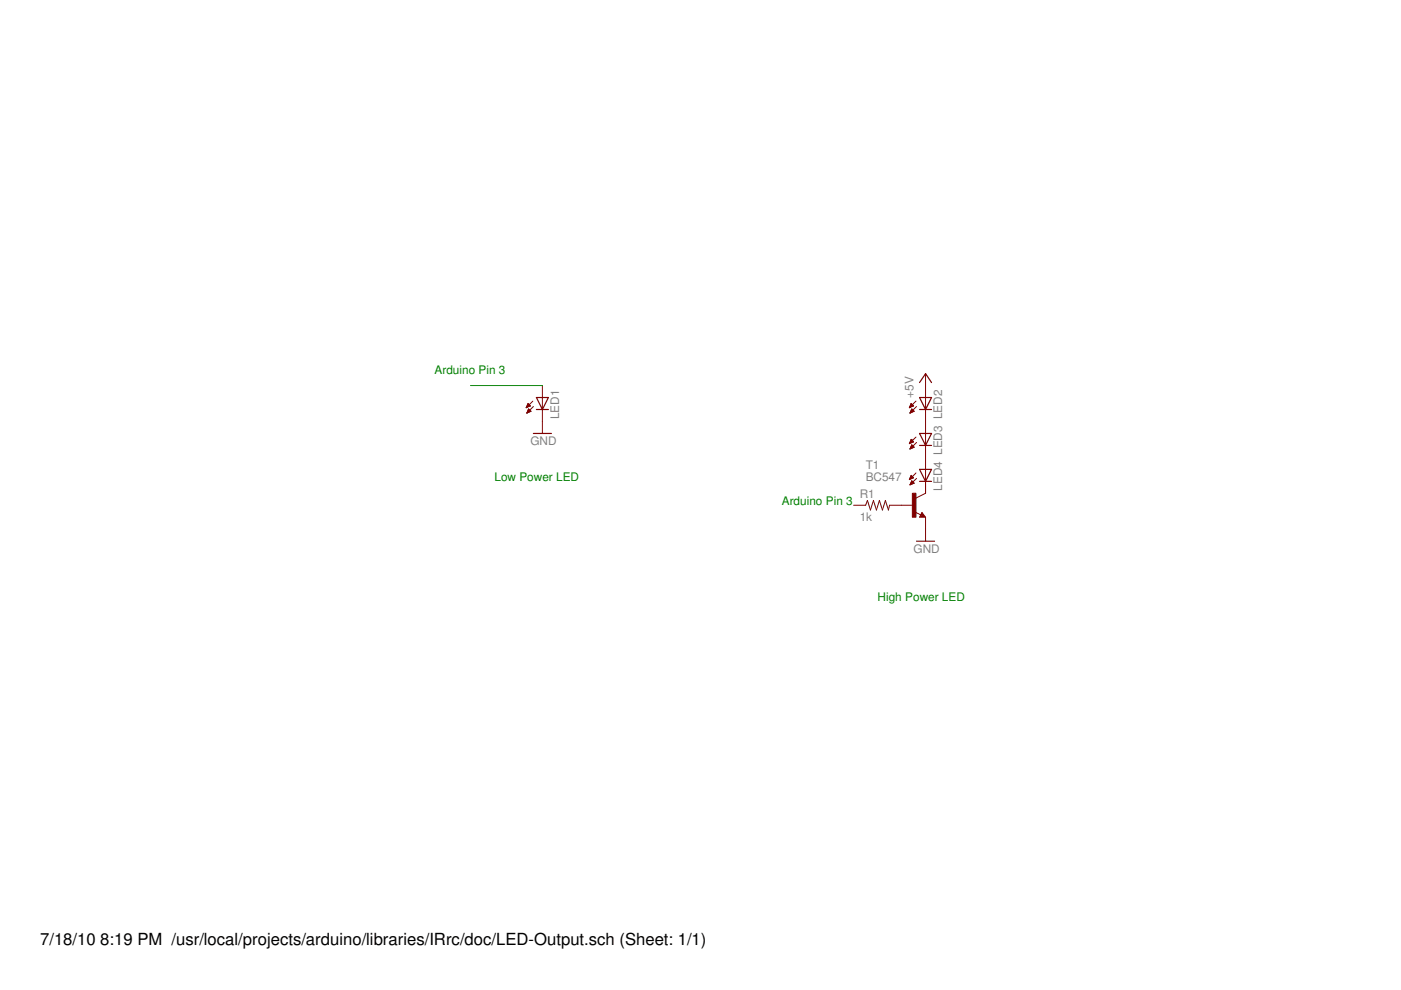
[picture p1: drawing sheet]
<svg xmlns="http://www.w3.org/2000/svg" width="297mm" height="210mm" viewBox="0 0 297 210" stroke-linecap="round" stroke-linejoin="round" font-family="sans-serif">
<g fill="#800000" stroke="#800000" stroke-width=".25">
<path d="M116.3 84.3l-1.3 2.5z"/>
<path d="M113.7 84.3l1.3 2.5z"/>
<path d="M115 86.8h1.3z"/>
<path d="M113.7 86.8h1.3z"/>
<path d="M115 84.3h1.3z"/>
<path d="M113.7 84.3h1.3z"/>
<path d="M197.5 84.3l-1.3 2.5z"/>
<path d="M195 84.3l1.2 2.5z"/>
<path d="M196.2 86.8h1.3z"/>
<path d="M195 86.8h1.2z"/>
<path d="M196.2 84.3h1.3z"/>
<path d="M195 84.3h1.2z"/>
<path d="M197.5 91.9l-1.3 2.5z"/>
<path d="M195 91.9l1.2 2.5z"/>
<path d="M196.2 94.4h1.3z"/>
<path d="M195 94.4h1.2z"/>
<path d="M196.2 91.9h1.3z"/>
<path d="M195 91.9h1.2z"/>
<path d="M197.5 99.5l-1.3 2.6z"/>
<path d="M195 99.5l1.2 2.6z"/>
<path d="M196.2 102.1h1.3z"/>
<path d="M195 102.1h1.2z"/>
<path d="M196.2 99.5h1.3z"/>
<path d="M195 99.5h1.2z"/>
<path d="M195.2 109.5h.8z"/>
<path d="M195.5 108.9l.5 .6z"/>
<path d="M195.5 108.9l-.3 .5z"/>
<path d="M195.2 109.4h.4z"/>
<path d="M195.5 109.2l.1 .2z"/>
<path d="M196.2 79.2l1.3 1.9z"/>
<path d="M196.2 79.2l-1.2 1.9z"/>
<path d="M113.1 91.9h3.8z"/>
<path d="M194.3 114.7h3.8z"/>
</g>
<g fill="#800000" stroke="#800000" stroke-width=".21">
<path d="M115 86.8v2.6z"/>
<path d="M115 81.7v2.6z"/>
<path d="M115 84.3v2.5z"/>
<path d="M113 85l-1.4 1.4z"/>
<path d="M113.1 86.2l-1.4 1.4z"/>
<path d="M111.9 85.6l-.3 .8z"/>
<path d="M111.9 85.6l.6 .5z"/>
<path d="M111.6 86.4l.9-.3z"/>
<path d="M111.6 86.3h.3z"/>
<path d="M111.7 86.2h.5z"/>
<path d="M111.7 86.1h.7z"/>
<path d="M111.8 86h.5z"/>
<path d="M111.8 85.8h.4z"/>
<path d="M111.9 85.7h.2z"/>
<path d="M112.1 86.7l-.4 .9z"/>
<path d="M112.1 86.7l.5 .5z"/>
<path d="M111.7 87.6l.9-.4z"/>
<path d="M111.7 87.5h.2z"/>
<path d="M111.8 87.4h.3z"/>
<path d="M111.8 87.3h.6z"/>
<path d="M111.9 87.2h.6z"/>
<path d="M111.9 87h.5z"/>
<path d="M112 86.9h.3z"/>
<path d="M112 86.8h.2z"/>
<path d="M196.2 86.8v2.6z"/>
<path d="M196.2 81.7v2.6z"/>
<path d="M196.2 84.3v2.5z"/>
<path d="M194.2 85l-1.4 1.4z"/>
<path d="M194.3 86.2l-1.4 1.4z"/>
<path d="M193.2 85.6l-.4 .8z"/>
<path d="M193.2 85.6l.5 .5z"/>
<path d="M192.8 86.4l.9-.3z"/>
<path d="M192.9 86.3h.2z"/>
<path d="M192.9 86.2h.5z"/>
<path d="M193 86.1h.7z"/>
<path d="M193 86h.6z"/>
<path d="M193.1 85.8h.4z"/>
<path d="M193.1 85.7h.2z"/>
<path d="M193.3 86.7l-.4 .9z"/>
<path d="M193.3 86.7l.5 .5z"/>
<path d="M192.9 87.6l.9-.4z"/>
<path d="M193 87.5h.1z"/>
<path d="M193 87.4h.4z"/>
<path d="M193.1 87.3h.6z"/>
<path d="M193.1 87.2h.7z"/>
<path d="M193.2 87h.5z"/>
<path d="M193.2 86.9h.3z"/>
<path d="M193.3 86.8h.1z"/>
<path d="M196.2 94.4v2.6z"/>
<path d="M196.2 89.4v2.5z"/>
<path d="M196.2 91.9v2.5z"/>
<path d="M194.2 92.7l-1.4 1.4z"/>
<path d="M194.3 93.8l-1.4 1.4z"/>
<path d="M193.2 93.2l-.4 .9z"/>
<path d="M193.2 93.2l.5 .5z"/>
<path d="M192.8 94.1l.9-.4z"/>
<path d="M192.9 93.9h.3z"/>
<path d="M192.9 93.8h.6z"/>
<path d="M193 93.7h.7z"/>
<path d="M193 93.5h.5z"/>
<path d="M193.1 93.4h.3z"/>
<path d="M193.1 93.3h.2z"/>
<path d="M193.3 94.3l-.4 .9z"/>
<path d="M193.3 94.3l.5 .5z"/>
<path d="M192.9 95.2l.9-.4z"/>
<path d="M193 95.1h.1z"/>
<path d="M193 95h.4z"/>
<path d="M193.1 94.9h.6z"/>
<path d="M193.1 94.7h.6z"/>
<path d="M193.2 94.6h.4z"/>
<path d="M193.2 94.5h.3z"/>
<path d="M196.2 102.1v2.5z"/>
<path d="M196.2 97v2.5z"/>
<path d="M196.2 99.5v2.6z"/>
<path d="M194.2 100.3l-1.4 1.4z"/>
<path d="M192.9 102.8l1.4-1.4z"/>
<path d="M193.2 100.8l-.4 .9z"/>
<path d="M193.2 100.8l.5 .5z"/>
<path d="M192.8 101.7l.9-.4z"/>
<path d="M192.8 101.6h.2z"/>
<path d="M192.9 101.5h.3z"/>
<path d="M192.9 101.4h.6z"/>
<path d="M193 101.3h.7z"/>
<path d="M193 101.1h.5z"/>
<path d="M193.1 101h.3z"/>
<path d="M193.1 100.9h.2z"/>
<path d="M193.3 101.9l-.4 .9z"/>
<path d="M193.3 101.9l.5 .5z"/>
<path d="M192.9 102.8l.9-.4z"/>
<path d="M193 102.7h.2z"/>
<path d="M193 102.6h.5z"/>
<path d="M193.1 102.5h.7z"/>
<path d="M193.1 102.3h.6z"/>
<path d="M193.2 102.2h.4z"/>
<path d="M193.2 102.1h.3z"/>
<path d="M191.2 107.1h2.5z"/>
<path d="M196.2 109.7v2.5z"/>
<path d="M194.2 105.6l2-1z"/>
<path d="M195.5 108.6l.7 1.1z"/>
<path d="M195 109.7h1.2z"/>
<path d="M195.5 108.6l-.5 1.1z"/>
<path d="M194 108.6l1.2 .6z"/>
<path d="M188.6 107.1h2.6z"/>
<path d="M181 107.1h2.5z"/>
<path d="M183.9 106.1l-.4 1z"/>
<path d="M183.9 106.1l.6 2z"/>
<path d="M185.2 106.1l-.7 2z"/>
<path d="M185.2 106.1l.6 2z"/>
<path d="M186.5 106.1l-.7 2z"/>
<path d="M186.5 106.1l.6 2z"/>
<path d="M187.7 106.1l-.6 2z"/>
<path d="M187.7 106.1l.7 2z"/>
<path d="M188.6 107.1l-.2 1z"/>
<path d="M196.2 79.2v2.5z"/>
<path d="M115 89.4v2.5z"/>
<path d="M196.2 112.2v2.5z"/>
</g>
<path d="M193.4 104.6h.8v5.1h-.8z" fill="#800000" stroke="#800000" stroke-width=".21"/>
<path d="M99.8 81.7h15.2z" fill="#008000" stroke="#008000" stroke-width=".21"/>
<g font-size="3.5">
<text x="8.5" y="200.4">7/18/10</text>
<text x="21.3" y="200.4">8:19 PM /usr/local/projects/arduino/libraries/IRrc/doc/LED-Output.sch (Sheet: 1/1)</text>
</g>
<g font-size="2.5" fill="#008000">
<text x="92.1" y="79.2">Arduino Pin 3</text>
<text x="104.8" y="102.1">Low Power LED</text>
<text x="165.8" y="107.1">Arduino Pin 3</text>
<text x="186.1" y="127.4">High Power LED</text>
</g>
<g font-size="2.5" fill="#808080">
<text x="118.5" y="88.9" transform="rotate(-90 118.5 88.9)">LED1</text>
<text x="193.7" y="84.3" transform="rotate(-90 193.7 84.3)">+5V</text>
<text x="112.5" y="94.4">GND</text>
<text x="183.5" y="99.5">T1</text>
<text x="182.3" y="105.6">R1</text>
<text x="183.5" y="102.1">BC547</text>
<text x="199.8" y="104.1" transform="rotate(-90 199.8 104.1)">LED4 LED3 LED2</text>
<text x="182.3" y="110.4">1k</text>
<text x="193.7" y="117.3">GND</text>
</g>
</svg>
